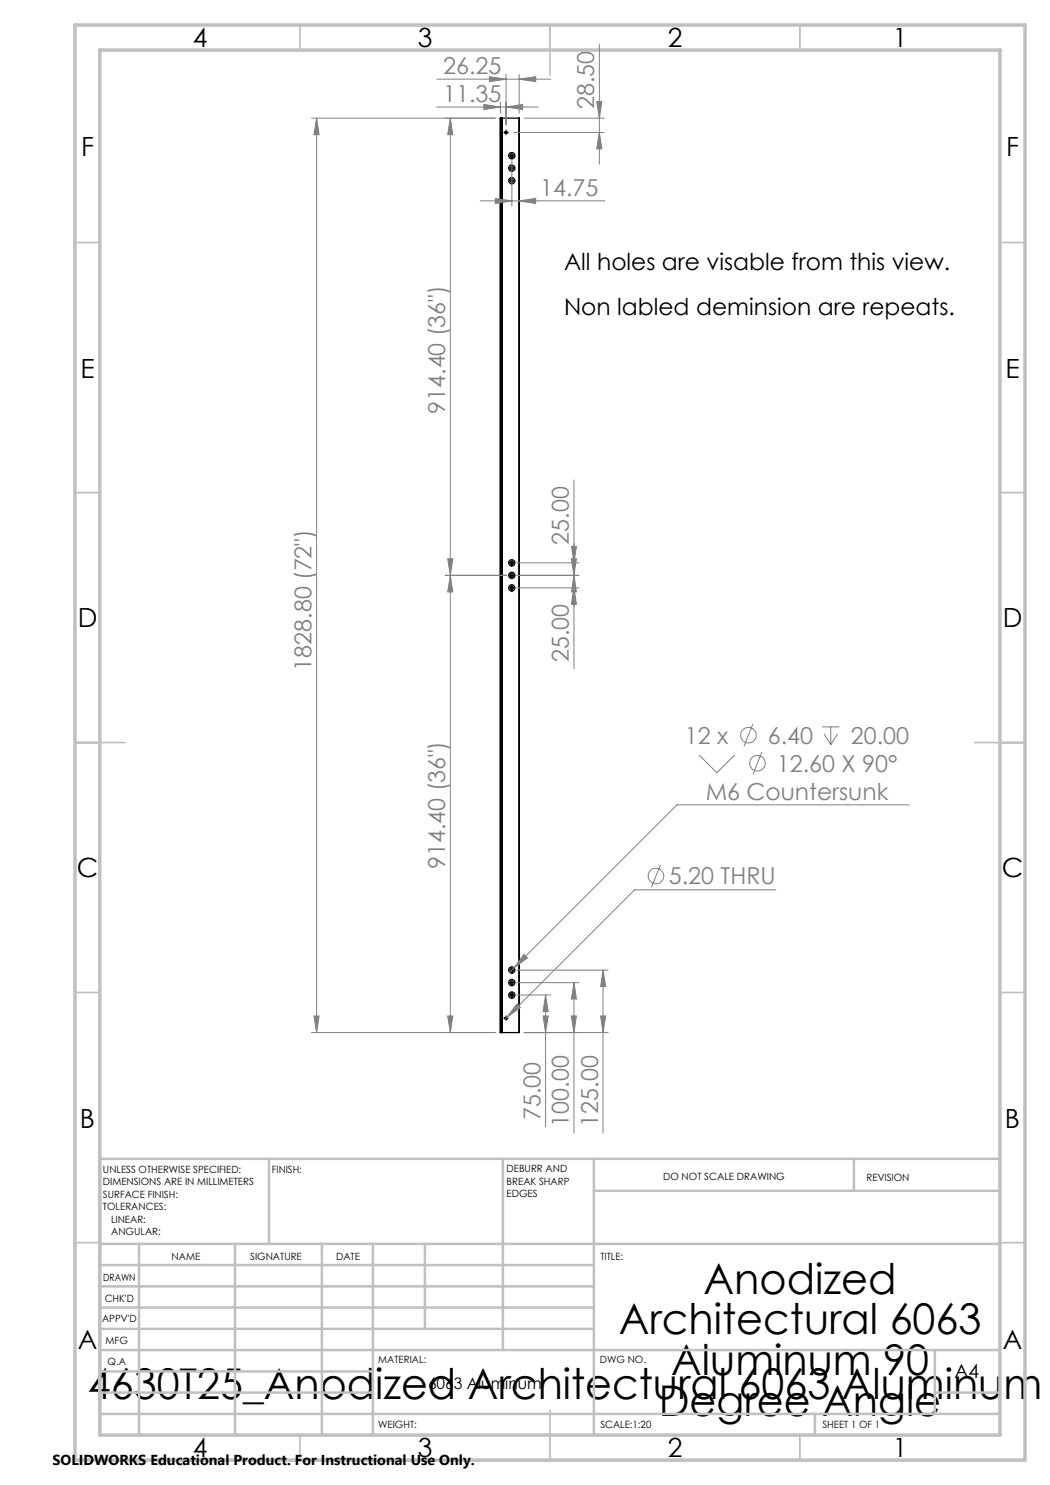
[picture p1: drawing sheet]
<svg xmlns="http://www.w3.org/2000/svg" width="210mm" height="297mm" viewBox="0 0 210 297" stroke-linecap="round" stroke-linejoin="round" font-family="sans-serif">
<g fill="none" stroke="#000" stroke-width=".25">
<path d="M100.1 23.6v182.9M100.1 23.6h.2M100.3 23.6h.1M100.3 23.6v182.9M100.4 23.6h.1M100.4 23.6h3.4M100.4 23.6v182.9M103.8 23.6v182.9M100.1 206.5h.2M100.3 206.5h.1M100.4 206.5h.1M100.4 206.5h3.4"/>
<circle cx="101.2" cy="26.5" r=".25"/>
<circle cx="102.4" cy="33.6" r=".63"/>
<circle cx="102.4" cy="31.1" r=".63"/>
<circle cx="102.4" cy="36.1" r=".63"/>
<circle cx="102.4" cy="33.7" r=".32"/>
<circle cx="102.4" cy="36.1" r=".31"/>
<circle cx="102.4" cy="31.1" r=".32"/>
<circle cx="102.4" cy="117.6" r=".63"/>
<circle cx="102.4" cy="112.6" r=".63"/>
<circle cx="102.4" cy="115.1" r=".63"/>
<circle cx="102.4" cy="115.1" r=".32"/>
<circle cx="102.4" cy="112.6" r=".31"/>
<circle cx="102.4" cy="117.6" r=".32"/>
<circle cx="102.4" cy="196.5" r=".63"/>
<circle cx="102.4" cy="199" r=".63"/>
<circle cx="102.4" cy="194" r=".32"/>
<circle cx="102.4" cy="196.5" r=".32"/>
<circle cx="102.4" cy="199" r=".31"/>
<circle cx="102.4" cy="194" r=".63"/>
<circle cx="101.2" cy="203.7" r=".25"/>
</g>
<g fill="none" stroke="#808080" stroke-width=".2">
<path d="M87.3 15.8h22.9M97.9 15.3l3.3 .5-3.3 .5zM101.2 14.8v10.2M103.8 15.8l3.3-.5v1zM103.8 14.8v7.8M119.9 8.9v23.9M62.3 23.6h36.8M63.3 23.6v182.9M63.3 23.6l.5 3.3h-1zM87.3 21.4h20.3M90.1 23.6v182.9M90.1 23.6l.5 3.3h-1.1z"/>
<path d="M96.8 20.9l3.3 .5-3.3 .5zM99.1 39.7l3.3 .5-3.3 .5zM100.1 20.4v2.2M101.2 21.4l3.3-.5v1zM102.4 32.1v9.1M102.7 26.5h18.2M104.8 23.6h16.1M119.3 20.3h1.1l-.5 3.3zM119.9 26.5l.5 3.3h-1.1zM96 40.2h25M103.8 40.2l3.3-.5v1zM114.8 96v37.7"/>
<path d="M89 115.1h12.4M89.5 111.8h1.1l-.5 3.3zM90.1 115.1l.5 3.3h-1.1zM103.4 117.6h12.4M103.4 112.6h12.4M114.3 111.8h1l-.5 3.3zM114.3 109.3h1l-.5 3.3zM114.8 115.1l.5 3.3h-1zM114.8 117.6l.5 3.3h-1zM115.8 115.1h-12.4M139.8 151l3.6 3.5 3.5-3.5M150.6 144.8l-1.8 4.5"/>
<path d="M152.4 150.4l-1.8 4.5M164.4 145.4h3.5M164.8 146.8l1.4 2.1M166.2 145.4v3.5M167.5 146.8l-1.3 2.1M132.1 173l-1.8 4.4M155.2 178h-28.3l-25.9 25.8M181.8 161h-46.4l-33.5 33.4M103.4 199h6.7M103.4 196.5h12.4M103.4 194h18.2M104.8 190.9l.7 .7-2.7 2z"/>
<path d="M109.1 199v26.4M109.1 199l.5 3.3h-1zM114.8 196.5v30.1M114.8 196.5l.5 3.3h-1zM120.6 194v32.6M120.6 194l.5 3.3h-1zM62.3 206.5h36.8M62.8 203.2h1l-.5 3.3zM89.5 203.2h1.1l-.5 3.3zM103.4 200.8l.7 .7-2.7 2zM104.8 206.5h16.8M108.6 203.2h1l-.5 3.3z"/>
<path d="M114.3 203.2h1l-.5 3.3zM120.1 203.2h1l-.5 3.3z"/>
<circle cx="149.7" cy="147" r="1.56"/>
<circle cx="151.5" cy="152.7" r="1.56"/>
<circle cx="131.2" cy="175.2" r="1.56"/>
</g>
<g fill="none" stroke="#000" stroke-width=".2" stroke-dasharray="15.2 1.3 1.3 1.3">
<path d="M100.7 26.5h.1M101.2 26h.1M101.2 27h.1M101.7 26.5h.1M101.9 36.1h-.1M101.9 33.6h-.1M101.9 31.1h-.1M102.4 35.6v-.1M102.4 36.6v.1M102.4 33.1v-.1M102.4 34.1v.1M102.4 30.6v-.1"/>
<path d="M102.4 31.6v.1M102.9 36.1h.1M102.9 33.6h.1M102.9 31.1h.1M101.9 117.6h-.1M101.9 112.6h-.1M101.9 115.1h-.1M102.4 117.1v-.1M102.4 118.1h.1M102.4 112.1v-.1M102.4 113.1h.1M102.4 114.6v-.1"/>
<path d="M102.4 115.6h.1M102.9 117.6h.1M102.9 112.6h.1M102.9 115.1h.1M101.9 194h-.1M101.9 196.5h-.1M101.9 199h-.1M102.4 193.5v-.1M102.4 194.5v.1M102.4 196v-.1M102.4 197v.1M102.4 198.5v-.1"/>
<path d="M102.4 199.5v.1M102.9 194h.1M102.9 196.5h.1M102.9 199h.1M100.7 203.6h.1M101.2 203.1h.1M101.2 204.1v.1M101.7 203.6h.1"/>
</g>
<g fill="none" stroke="#000" stroke-width=".2">
<path d="M101 26.5h.5M101.2 26.2v.5M102.1 36.1h.5M102.1 33.6h.5M102.1 31.1h.5M102.4 30.9v.5M102.4 33.4v.5M102.4 35.9v.5M102.1 117.6h.5M102.1 112.6h.5M102.1 115.1h.5M102.4 112.3v.5"/>
<path d="M102.4 114.8v.5M102.4 117.3v.5M102.1 194h.5M102.1 196.5h.5M102.1 199h.5M102.4 193.8v.5M102.4 196.2v.6M102.4 198.8v.4M101 203.7h.5M101.2 203.4v.5"/>
</g>
<g fill="none" stroke="#c0c0c0" stroke-width=".35">
<path d="M60 5v5M110 5v10M160 5v5M15 48.5h5M200 48.5h5M15 98.5h5M200 98.5h5M15 148.5h10M195 148.5h10M15 198.5h5M200 198.5h5M15 248.5h5"/>
<path d="M200 248.5h5M60 287v5M110 282v10M160 287v5"/>
</g>
<g fill="none" stroke="#c0c0c0" stroke-width=".5">
<path d="M53.8 231.8v17M100.6 231.8v38.2M118.8 231.8v55.2M118.8 238.2h81.2M170.8 231.8v6.4M200 231.8h-180v55.2M20 248.8h180M20 257.3h98.8M20 253h98.8M27.8 248.8v38.2M47 248.8v38.2M64.4 248.8v38.2"/>
<path d="M74.6 248.8v38.2M85 248.8v17M20 265.8h98.8M20 261.5h98.8M20 278.5h54.6M20 274.3h54.6M20 270h180M187 278.5h13M187 270v12.8M20 282.8h180M163 282.8v4.2"/>
</g>
<path d="M15 5h190v287h-190zM20 10h180v277h-180z" fill="none" stroke="#c0c0c0" stroke-width=".7"/>
<g fill="#808080">
<path d="M97.9 15.3l3.3 .5-3.3 .5zM103.8 15.8l3.3-.5v1zM96.8 20.9l3.3 .5-3.3 .5zM101.2 21.4l3.3-.5v1zM99.1 39.7l3.3 .5-3.3 .5zM103.8 40.2l3.3-.5v1zM104.8 190.9l-2 2.7 2.7-2zM103.4 200.8l-2 2.7 2.7-2z"/>
<path d="M89.5 203.2h1.1l-.5 3.3zM90.1 115.1l.5 3.3h-1.1zM89.5 111.8h1.1l-.5 3.3zM90.1 23.6l.5 3.3h-1.1zM108.6 203.2h1l-.5 3.3zM109.1 199l.5 3.3h-1zM114.3 203.2h1l-.5 3.3zM114.8 196.5l.5 3.3h-1zM120.1 203.2h1l-.5 3.3zM120.6 194l.5 3.3h-1z"/>
<path d="M114.8 115.1l.5 3.3h-1zM114.3 109.3h1l-.5 3.3z"/>
<path d="M63.3 23.6l.5 3.3h-1zM62.8 203.2h1l-.5 3.3zM114.3 111.8h1l-.5 3.3zM114.8 117.6l.5 3.3h-1zM119.3 20.3h1.1l-.5 3.3zM119.9 26.5l.5 3.3h-1.1z"/>
</g>
<g font-size="8.5">
<text x="140.7" y="258.8">Anodized</text>
<text x="123.8" y="266.9">Architectural 6063</text>
<text x="134.3" y="275">Aluminum 90</text>
<text x="17.6" y="279.7">4630T25_Anodized Architectural 6063 Aluminum 9</text>
<text x="131.7" y="283.1">Degree Angle</text>
</g>
<g font-size="5.3">
<text x="38.5" y="9.5">4</text>
<text x="83.5" y="9.5">3</text>
<text x="133.6" y="9.5">2</text>
<text x="178.6" y="9.5">1</text>
<text x="16.2" y="31.3">F</text>
<text x="201.2" y="31.3">F</text>
<text x="16.1" y="75.5">E</text>
<text x="201.1" y="75.5">E</text>
<text x="15.5" y="125.5">D</text>
<text x="200.5" y="125.5">D</text>
<text x="15.4" y="175.5">C</text>
<text x="200.4" y="175.5">C</text>
<text x="16" y="225.5">B</text>
<text x="201" y="225.5">B</text>
<text x="15.5" y="269.8">A</text>
<text x="200.5" y="269.8">A</text>
<text x="38.5" y="291.5">4</text>
<text x="83.5" y="291.5">3</text>
<text x="133.6" y="291.5">2</text>
<text x="178.6" y="291.5">1</text>
</g>
<g font-size="4.7" fill="#808080">
<text x="88.7" y="14.8">26.25</text>
<text x="88.7" y="20.4">11.35</text>
<text x="118.9" y="21.8" transform="rotate(-90 118.9 21.8)">28.50</text>
<text x="108.1" y="39.2">14.75</text>
<text x="89.1" y="82.7" transform="rotate(-90 89.1 82.7)">914.40 (36&quot;)</text>
<text x="113.8" y="108.9" transform="rotate(-90 113.8 108.9)">25.00</text>
<text x="62.3" y="134.1" transform="rotate(-90 62.3 134.1)">1828.80 (72&quot;)</text>
<text x="113.8" y="132.4" transform="rotate(-90 113.8 132.4)">25.00</text>
<text x="137" y="148.7">12 x</text>
<text x="153.6" y="148.7">6.40</text>
<text x="170.2" y="148.7">20.00</text>
<text x="155.4" y="154.3">12.60 X 90°</text>
<text x="141.1" y="160">M6 Countersunk</text>
<text x="89.1" y="173.8" transform="rotate(-90 89.1 173.8)">914.40 (36&quot;)</text>
<text x="133.8" y="176.9">5.20 THRU</text>
<text x="108.1" y="224" transform="rotate(-90 108.1 224)">75.00</text>
<text x="113.8" y="225.3" transform="rotate(-90 113.8 225.3)">100.00</text>
<text x="119.6" y="225.3" transform="rotate(-90 119.6 225.3)">125.00</text>
</g>
<g font-size="4.7">
<text x="112.8" y="54">All holes are visable from this view.</text>
<text x="112.8" y="63.1">Non labled deminsion are repeats.</text>
</g>
<text font-size="3.9" x="190.9" y="275.5">A4</text>
<text font-size="3.2" x="85.6" y="277.9">6063 Aluminum</text>
<text font-size="2.9" x="10.5" y="292.9">SOLIDWORKS Educational Product. For Instructional Use Only.</text>
<g font-size="2">
<text x="20.6" y="234.6">UNLESS OTHERWISE SPECIFIED:</text>
<text x="20.6" y="237.1">DIMENSIONS ARE IN MILLIMETERS</text>
<text x="20.6" y="239.6">SURFACE FINISH:</text>
<text x="54.4" y="234.6">FINISH:</text>
<text x="101.3" y="234.5">DEBURR AND</text>
<text x="101.3" y="237">BREAK SHARP</text>
<text x="101.3" y="239.5">EDGES</text>
<text x="132.6" y="236">DO NOT SCALE DRAWING</text>
<text x="173.3" y="236.2">REVISION</text>
<text x="20.6" y="242.1">TOLERANCES:</text>
<text x="22.2" y="244.6">LINEAR:</text>
<text x="22.2" y="247.1">ANGULAR:</text>
<text x="34.3" y="252">NAME</text>
<text x="50" y="251.9">SIGNATURE</text>
<text x="67.2" y="251.9">DATE</text>
<text x="120.1" y="251.9">TITLE:</text>
<text x="20.6" y="256.1">DRAWN</text>
<text x="20.9" y="260.3">CHK'D</text>
<text x="20.4" y="264.4">APPV'D</text>
<text x="21.1" y="268.8">MFG</text>
<text x="21.5" y="273">Q.A</text>
<text x="75.6" y="272.5">MATERIAL:</text>
<text x="120" y="272.5">DWG NO.</text>
<text x="75.6" y="285.5">WEIGHT:</text>
<text x="120.1" y="285.6">SCALE:1:20</text>
<text x="164.5" y="285.6">SHEET 1 OF 1</text>
</g>
</svg>
